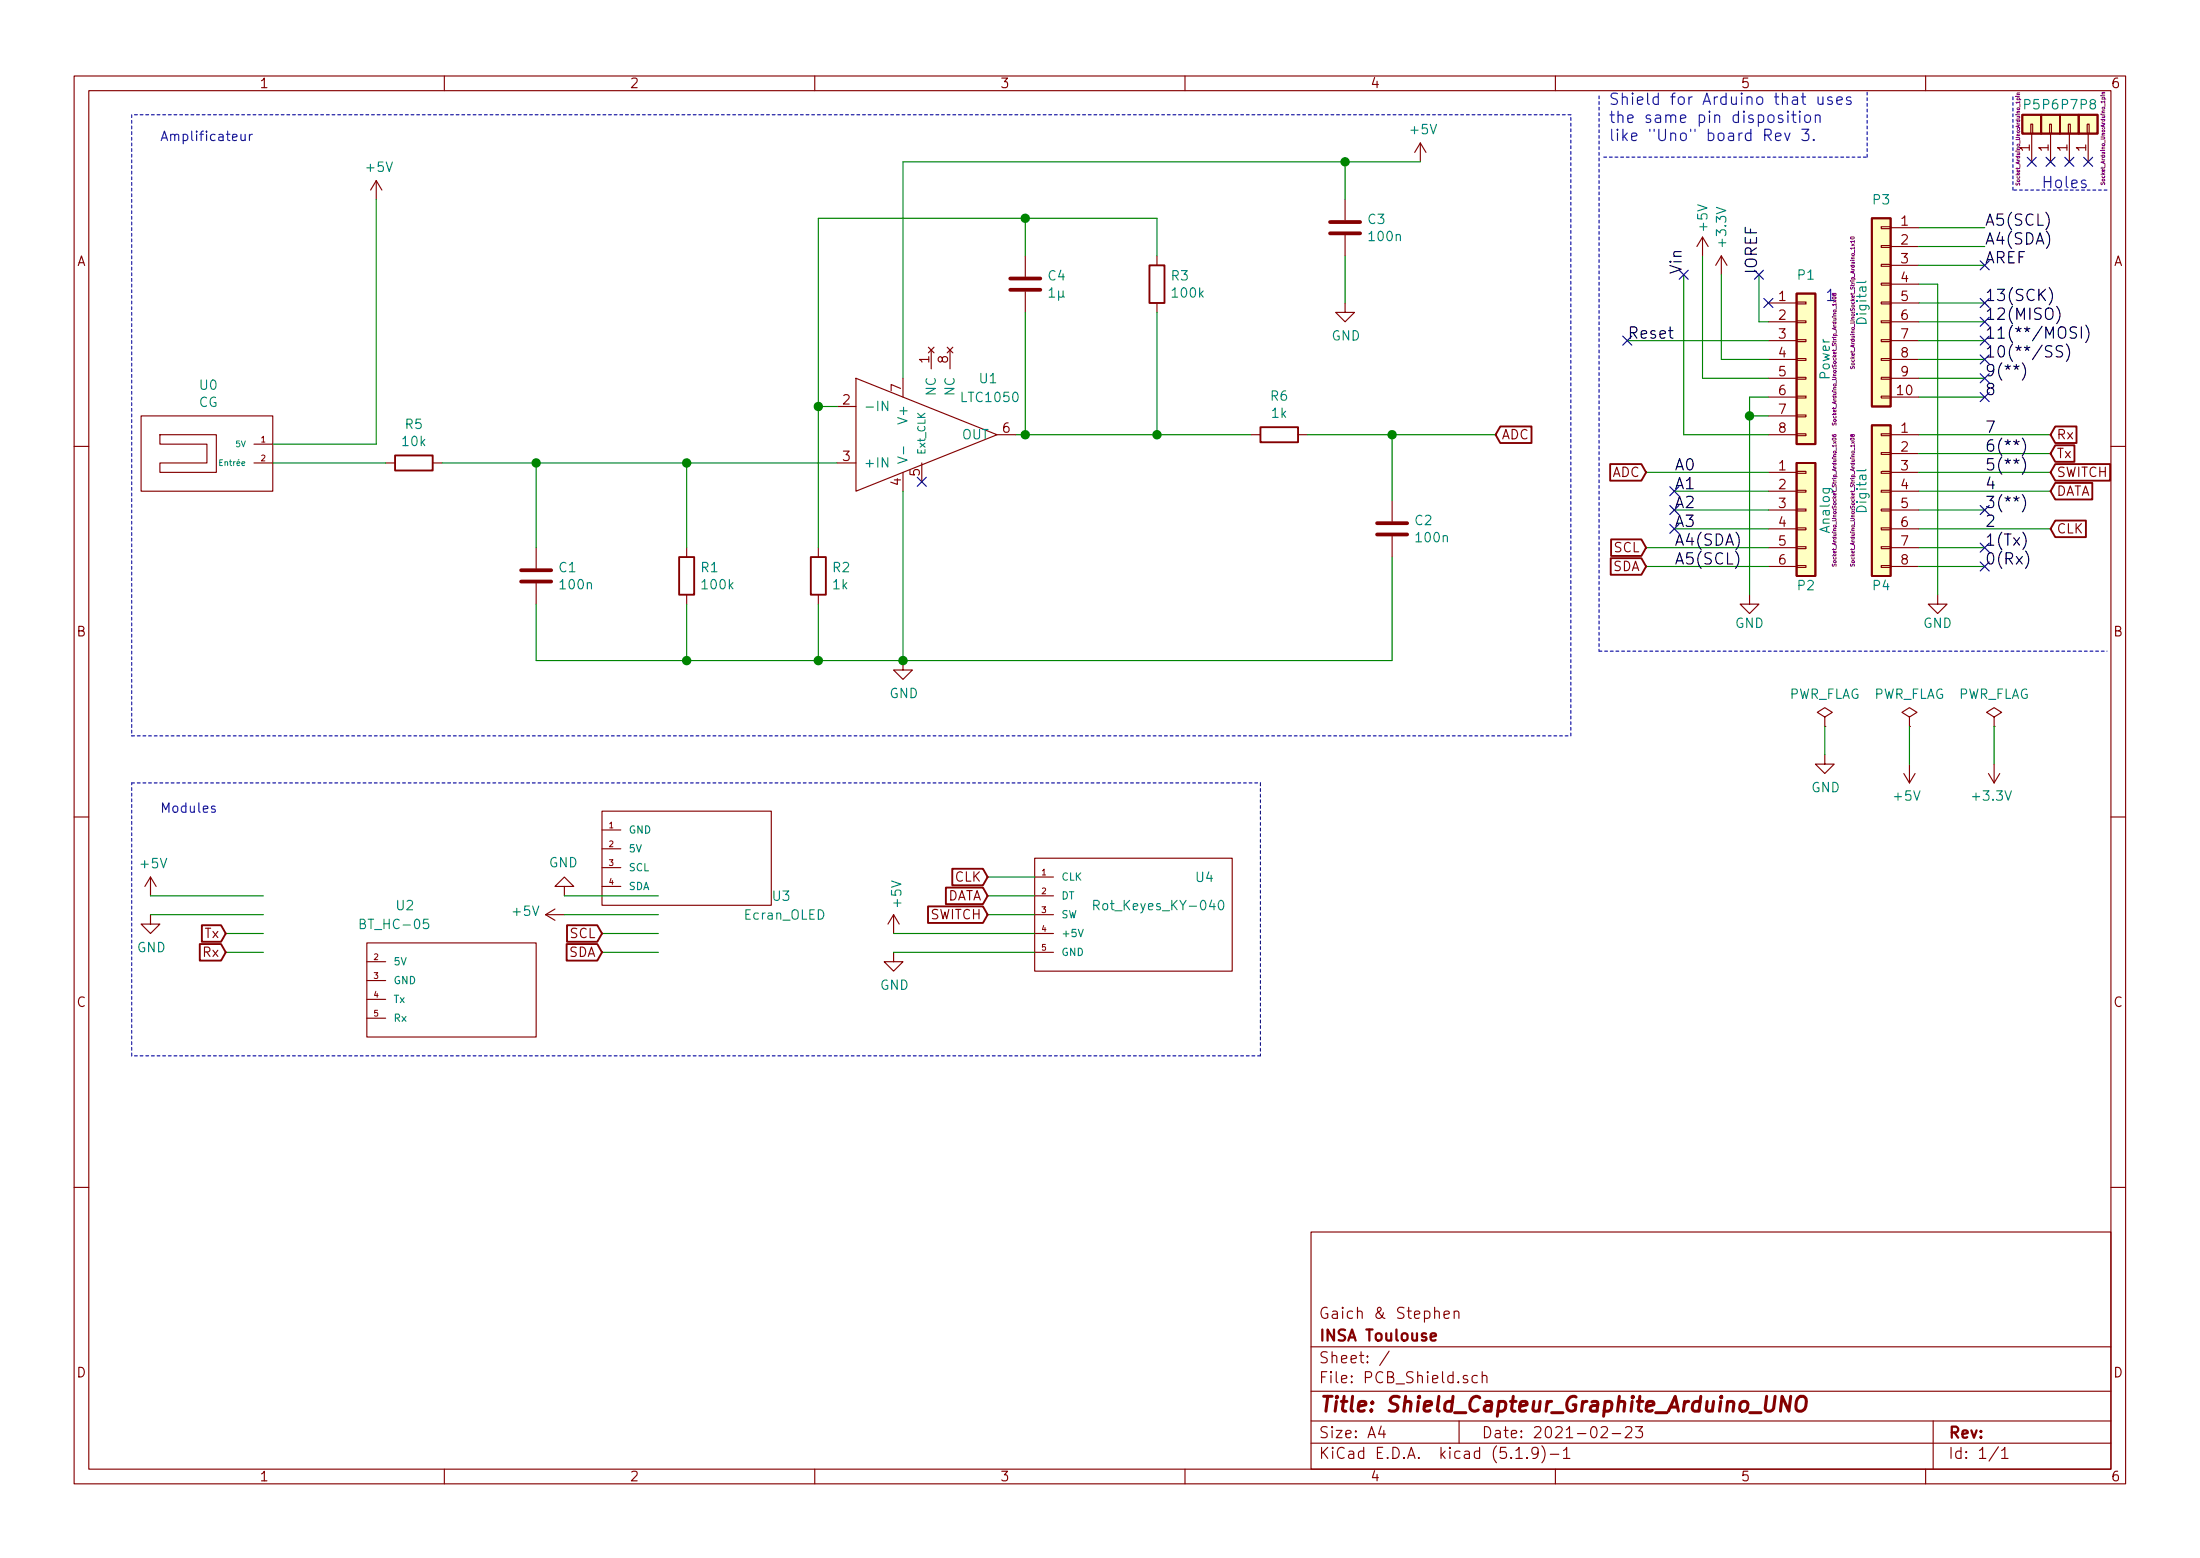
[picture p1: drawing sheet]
EESchema Schematic File Version 4
EELAYER 30 0
EELAYER END
$Descr A4 11693 8268
encoding utf-8
Sheet 1 1
Title "Shield_Capteur_Graphite_Arduino_UNO"
Date "2021-02-23"
Rev ""
Comp "INSA Toulouse"
Comment1 "Gaich & Stephen"
Comment2 ""
Comment3 ""
Comment4 ""
$EndDescr
Text Label 8950 1450 1    60   ~ 0
Vin
Text Label 9350 1450 1    60   ~ 0
IOREF
Text Label 8900 2500 0    60   ~ 0
A0
Text Label 8900 2600 0    60   ~ 0
A1
Text Label 8900 2700 0    60   ~ 0
A2
Text Label 8900 2800 0    60   ~ 0
A3
Text Label 8900 2900 0    60   ~ 0
A4(SDA)
Text Label 8900 3000 0    60   ~ 0
A5(SCL)
Text Label 10550 3000 0    60   ~ 0
0(Rx)
Text Label 10550 2800 0    60   ~ 0
2
Text Label 10550 2900 0    60   ~ 0
1(Tx)
Text Label 10550 2700 0    60   ~ 0
3(**)
Text Label 10550 2600 0    60   ~ 0
4
Text Label 10550 2500 0    60   ~ 0
5(**)
Text Label 10550 2400 0    60   ~ 0
6(**)
Text Label 10550 2300 0    60   ~ 0
7
Text Label 10550 2100 0    60   ~ 0
8
Text Label 10550 2000 0    60   ~ 0
9(**)
Text Label 10550 1900 0    60   ~ 0
10(**/SS)
Text Label 10550 1800 0    60   ~ 0
11(**/MOSI)
Text Label 10550 1700 0    60   ~ 0
12(MISO)
Text Label 10550 1600 0    60   ~ 0
13(SCK)
Text Label 10550 1400 0    60   ~ 0
AREF
NoConn ~ 9400 1600
Text Label 10550 1300 0    60   ~ 0
A4(SDA)
Text Label 10550 1200 0    60   ~ 0
A5(SCL)
Text Notes 10850 1000 0    60   ~ 0
Holes
Text Notes 8550 750  0    60   ~ 0
Shield for Arduino that uses\nthe same pin disposition\nlike "Uno" board Rev 3.
$Comp
L Connector_Generic:Conn_01x08 P1
U 1 1
P 9600 1900
F 0 "P1" H 9600 2350 50  0000 C CNN
F 1 "Power" V 9700 1900 50  0000 C CNN
F 2 "Socket_Arduino_Uno:Socket_Strip_Arduino_1x08" V 9750 1900 20  0000 C CNN
F 3 "" H 9600 1900 50  0000 C CNN
	1    9600 1900
	1    0    0    -1  
$EndComp
Text Label 8650 1800 0    60   ~ 0
Reset
$Comp
L power:+3.3V #PWR01
U 1 1
P 9150 1450
F 0 "#PWR01" H 9150 1300 50  0001 C CNN
F 1 "+3.3V" V 9150 1700 50  0000 C CNN
F 2 "" H 9150 1450 50  0000 C CNN
F 3 "" H 9150 1450 50  0000 C CNN
	1    9150 1450
	1    0    0    -1  
$EndComp
$Comp
L power:+5V #PWR02
U 1 1
P 9050 1350
F 0 "#PWR02" H 9050 1200 50  0001 C CNN
F 1 "+5V" V 9050 1550 50  0000 C CNN
F 2 "" H 9050 1350 50  0000 C CNN
F 3 "" H 9050 1350 50  0000 C CNN
	1    9050 1350
	1    0    0    -1  
$EndComp
$Comp
L power:GND #PWR03
U 1 1
P 9300 3150
F 0 "#PWR03" H 9300 2900 50  0001 C CNN
F 1 "GND" H 9300 3000 50  0000 C CNN
F 2 "" H 9300 3150 50  0000 C CNN
F 3 "" H 9300 3150 50  0000 C CNN
	1    9300 3150
	1    0    0    -1  
$EndComp
$Comp
L power:GND #PWR04
U 1 1
P 10300 3150
F 0 "#PWR04" H 10300 2900 50  0001 C CNN
F 1 "GND" H 10300 3000 50  0000 C CNN
F 2 "" H 10300 3150 50  0000 C CNN
F 3 "" H 10300 3150 50  0000 C CNN
	1    10300 3150
	1    0    0    -1  
$EndComp
$Comp
L Connector_Generic:Conn_01x06 P2
U 1 1
P 9600 2700
F 0 "P2" H 9600 2300 50  0000 C CNN
F 1 "Analog" V 9700 2700 50  0000 C CNN
F 2 "Socket_Arduino_Uno:Socket_Strip_Arduino_1x06" V 9750 2750 20  0000 C CNN
F 3 "" H 9600 2700 50  0000 C CNN
	1    9600 2700
	1    0    0    -1  
$EndComp
$Comp
L Connector_Generic:Conn_01x01 P5
U 1 1
P 10800 650
F 0 "P5" V 10900 650 50  0000 C CNN
F 1 "CONN_01X01" V 10900 650 50  0001 C CNN
F 2 "Socket_Arduino_Uno:Arduino_1pin" H 10721 724 20  0000 C CNN
F 3 "" H 10800 650 50  0000 C CNN
	1    10800 650 
	0    -1   -1   0   
$EndComp
$Comp
L Connector_Generic:Conn_01x01 P6
U 1 1
P 10900 650
F 0 "P6" V 11000 650 50  0000 C CNN
F 1 "CONN_01X01" V 11000 650 50  0001 C CNN
F 2 "Socket_Arduino_Uno:Arduino_1pin" H 10900 650 20  0001 C CNN
F 3 "" H 10900 650 50  0000 C CNN
	1    10900 650 
	0    -1   -1   0   
$EndComp
$Comp
L Connector_Generic:Conn_01x01 P7
U 1 1
P 11000 650
F 0 "P7" V 11100 650 50  0000 C CNN
F 1 "CONN_01X01" V 11100 650 50  0001 C CNN
F 2 "Socket_Arduino_Uno:Arduino_1pin" V 11000 650 20  0001 C CNN
F 3 "" H 11000 650 50  0000 C CNN
	1    11000 650 
	0    -1   -1   0   
$EndComp
$Comp
L Connector_Generic:Conn_01x01 P8
U 1 1
P 11100 650
F 0 "P8" V 11200 650 50  0000 C CNN
F 1 "CONN_01X01" V 11200 650 50  0001 C CNN
F 2 "Socket_Arduino_Uno:Arduino_1pin" H 11024 572 20  0000 C CNN
F 3 "" H 11100 650 50  0000 C CNN
	1    11100 650 
	0    -1   -1   0   
$EndComp
NoConn ~ 10800 850 
NoConn ~ 10900 850 
NoConn ~ 11000 850 
NoConn ~ 11100 850 
$Comp
L Connector_Generic:Conn_01x08 P4
U 1 1
P 10000 2600
F 0 "P4" H 10000 2100 50  0000 C CNN
F 1 "Digital" V 10100 2600 50  0000 C CNN
F 2 "Socket_Arduino_Uno:Socket_Strip_Arduino_1x08" V 10150 2550 20  0000 C CNN
F 3 "" H 10000 2600 50  0000 C CNN
	1    10000 2600
	-1   0    0    -1  
$EndComp
Wire Notes Line
	8525 825  9925 825 
Wire Notes Line
	9925 825  9925 475 
Wire Wire Line
	9350 1450 9350 1700
Wire Wire Line
	9350 1700 9400 1700
Wire Wire Line
	9400 1900 9150 1900
Wire Wire Line
	9400 2000 9050 2000
Wire Wire Line
	9400 2300 8950 2300
Wire Wire Line
	9400 2100 9300 2100
Wire Wire Line
	9400 2200 9300 2200
Connection ~ 9300 2200
Wire Wire Line
	8950 2300 8950 1450
Wire Wire Line
	9050 2000 9050 1350
Wire Wire Line
	9150 1900 9150 1450
Wire Wire Line
	9400 2600 8900 2600
Wire Wire Line
	9400 2700 8900 2700
Wire Wire Line
	9400 2800 8900 2800
$Comp
L Connector_Generic:Conn_01x10 P3
U 1 1
P 10000 1600
F 0 "P3" H 10000 2150 50  0000 C CNN
F 1 "Digital" V 10100 1600 50  0000 C CNN
F 2 "Socket_Arduino_Uno:Socket_Strip_Arduino_1x10" V 10150 1600 20  0000 C CNN
F 3 "" H 10000 1600 50  0000 C CNN
	1    10000 1600
	-1   0    0    -1  
$EndComp
Wire Wire Line
	10200 2100 10550 2100
Wire Wire Line
	10200 2000 10550 2000
Wire Wire Line
	10200 1900 10550 1900
Wire Wire Line
	10200 1800 10550 1800
Wire Wire Line
	10200 1700 10550 1700
Wire Wire Line
	10200 1600 10550 1600
Wire Wire Line
	10200 1400 10550 1400
Wire Wire Line
	10200 1300 10550 1300
Wire Wire Line
	10200 1200 10550 1200
Wire Wire Line
	10200 3000 10550 3000
Wire Wire Line
	10200 2900 10550 2900
Wire Wire Line
	10200 1500 10300 1500
Wire Wire Line
	10300 1500 10300 3150
Wire Wire Line
	9300 2100 9300 2200
Wire Wire Line
	9300 2200 9300 3150
Wire Notes Line
	8500 500  8500 3450
Wire Notes Line
	8500 3450 11200 3450
Wire Wire Line
	9400 1800 8650 1800
Text Notes 9700 1600 0    60   ~ 0
1
Wire Notes Line
	11200 1000 10700 1000
Wire Notes Line
	10700 1000 10700 500 
$Comp
L Device:R R5
U 1 1
P 2200 2450
F 0 "R5" V 1993 2450 50  0000 C CNN
F 1 "10k" V 2084 2450 50  0000 C CNN
F 2 "Resistor_THT:R_Axial_DIN0309_L9.0mm_D3.2mm_P15.24mm_Horizontal" V 2130 2450 50  0001 C CNN
F 3 "~" H 2200 2450 50  0001 C CNN
	1    2200 2450
	0    1    1    0   
$EndComp
$Comp
L Device:C C1
U 1 1
P 2850 3050
F 0 "C1" H 2965 3096 50  0000 L CNN
F 1 "100n" H 2965 3005 50  0000 L CNN
F 2 "Capacitor_THT:C_Axial_L5.1mm_D3.1mm_P7.50mm_Horizontal" H 2888 2900 50  0001 C CNN
F 3 "~" H 2850 3050 50  0001 C CNN
	1    2850 3050
	1    0    0    -1  
$EndComp
$Comp
L Device:R R1
U 1 1
P 3650 3050
F 0 "R1" H 3720 3096 50  0000 L CNN
F 1 "100k" H 3720 3005 50  0000 L CNN
F 2 "Resistor_THT:R_Axial_DIN0207_L6.3mm_D2.5mm_P10.16mm_Horizontal" V 3580 3050 50  0001 C CNN
F 3 "~" H 3650 3050 50  0001 C CNN
	1    3650 3050
	1    0    0    -1  
$EndComp
$Comp
L Device:R R2
U 1 1
P 4350 3050
F 0 "R2" H 4420 3096 50  0000 L CNN
F 1 "1k" H 4420 3005 50  0000 L CNN
F 2 "Resistor_THT:R_Axial_DIN0207_L6.3mm_D2.5mm_P10.16mm_Horizontal" V 4280 3050 50  0001 C CNN
F 3 "~" H 4350 3050 50  0001 C CNN
	1    4350 3050
	1    0    0    -1  
$EndComp
$Comp
L Device:C C4
U 1 1
P 5450 1500
F 0 "C4" H 5565 1546 50  0000 L CNN
F 1 "1µ" H 5565 1455 50  0000 L CNN
F 2 "Capacitor_THT:C_Axial_L5.1mm_D3.1mm_P7.50mm_Horizontal" H 5488 1350 50  0001 C CNN
F 3 "~" H 5450 1500 50  0001 C CNN
	1    5450 1500
	1    0    0    -1  
$EndComp
$Comp
L Device:R R3
U 1 1
P 6150 1500
F 0 "R3" H 6220 1546 50  0000 L CNN
F 1 "100k" H 6220 1455 50  0000 L CNN
F 2 "Resistor_THT:R_Axial_DIN0207_L6.3mm_D2.5mm_P10.16mm_Horizontal" V 6080 1500 50  0001 C CNN
F 3 "~" H 6150 1500 50  0001 C CNN
	1    6150 1500
	1    0    0    -1  
$EndComp
$Comp
L Device:C C3
U 1 1
P 7150 1200
F 0 "C3" H 7265 1246 50  0000 L CNN
F 1 "100n" H 7265 1155 50  0000 L CNN
F 2 "Capacitor_THT:C_Axial_L5.1mm_D3.1mm_P7.50mm_Horizontal" H 7188 1050 50  0001 C CNN
F 3 "~" H 7150 1200 50  0001 C CNN
	1    7150 1200
	1    0    0    -1  
$EndComp
$Comp
L Device:R R6
U 1 1
P 6800 2300
F 0 "R6" V 6593 2300 50  0000 C CNN
F 1 "1k" V 6684 2300 50  0000 C CNN
F 2 "Resistor_THT:R_Axial_DIN0207_L6.3mm_D2.5mm_P10.16mm_Horizontal" V 6730 2300 50  0001 C CNN
F 3 "~" H 6800 2300 50  0001 C CNN
	1    6800 2300
	0    1    1    0   
$EndComp
$Comp
L Device:C C2
U 1 1
P 7400 2800
F 0 "C2" H 7515 2846 50  0000 L CNN
F 1 "100n" H 7515 2755 50  0000 L CNN
F 2 "Capacitor_THT:C_Axial_L5.1mm_D3.1mm_P7.50mm_Horizontal" H 7438 2650 50  0001 C CNN
F 3 "~" H 7400 2800 50  0001 C CNN
	1    7400 2800
	1    0    0    -1  
$EndComp
Wire Wire Line
	5450 1150 5450 1350
Wire Wire Line
	6150 1150 6150 1350
$Comp
L power:GND #PWR0101
U 1 1
P 4800 3500
F 0 "#PWR0101" H 4800 3250 50  0001 C CNN
F 1 "GND" H 4805 3327 50  0000 C CNN
F 2 "" H 4800 3500 50  0001 C CNN
F 3 "" H 4800 3500 50  0001 C CNN
	1    4800 3500
	1    0    0    -1  
$EndComp
Wire Wire Line
	2850 3200 2850 3500
Wire Wire Line
	2850 3500 3650 3500
Wire Wire Line
	3650 3200 3650 3500
Connection ~ 3650 3500
Wire Wire Line
	4350 3200 4350 3500
Wire Wire Line
	4800 3500 7400 3500
Wire Wire Line
	7400 2650 7400 2300
Wire Wire Line
	6150 1650 6150 2300
Connection ~ 6150 2300
Wire Wire Line
	7150 1050 7150 850 
$Comp
L power:GND #PWR0102
U 1 1
P 7150 1600
F 0 "#PWR0102" H 7150 1350 50  0001 C CNN
F 1 "GND" H 7155 1427 50  0000 C CNN
F 2 "" H 7150 1600 50  0001 C CNN
F 3 "" H 7150 1600 50  0001 C CNN
	1    7150 1600
	1    0    0    -1  
$EndComp
Wire Wire Line
	7150 1350 7150 1600
Wire Wire Line
	6150 2300 6650 2300
Text GLabel 7950 2300 2    50   Input ~ 0
ADC
Wire Wire Line
	6950 2300 7400 2300
Connection ~ 7400 2300
Wire Wire Line
	7400 2300 7950 2300
$Comp
L Capteur_Graphite:LTC1050 U1
U 1 1
P 4700 2300
F 0 "U1" H 5200 2600 50  0000 L CNN
F 1 "LTC1050" H 5100 2500 50  0000 L CNN
F 2 "Package_DIP:DIP-8_W7.62mm_LongPads" H 4450 2650 50  0001 C CNN
F 3 "" H 4450 2650 50  0001 C CNN
	1    4700 2300
	1    0    0    -1  
$EndComp
Wire Wire Line
	3650 3500 4350 3500
Connection ~ 4350 3500
Wire Wire Line
	4350 3500 4800 3500
Wire Wire Line
	4800 2000 4800 850 
Connection ~ 7150 850 
Connection ~ 4800 3500
Wire Wire Line
	2350 2450 2850 2450
Wire Wire Line
	4800 2600 4800 3500
Wire Wire Line
	7400 2950 7400 3500
Wire Wire Line
	2850 2450 2850 2900
Connection ~ 2850 2450
Wire Wire Line
	2850 2450 3650 2450
Wire Wire Line
	3650 2450 3650 2900
Wire Wire Line
	3650 2450 4450 2450
Connection ~ 3650 2450
Wire Wire Line
	4350 2900 4350 2150
Wire Wire Line
	4350 2150 4450 2150
Connection ~ 4350 2150
Wire Wire Line
	4350 2150 4350 1150
Wire Wire Line
	5450 1650 5450 2300
Wire Wire Line
	5450 2300 6150 2300
Wire Wire Line
	4350 1150 5450 1150
Connection ~ 5450 1150
Wire Wire Line
	5450 1150 6150 1150
Wire Wire Line
	5400 2300 5450 2300
Connection ~ 5450 2300
Text GLabel 8750 2500 0    50   Input ~ 0
ADC
Wire Wire Line
	8750 2500 9400 2500
$Comp
L power:PWR_FLAG #FLG0101
U 1 1
P 10150 3850
F 0 "#FLG0101" H 10150 3925 50  0001 C CNN
F 1 "PWR_FLAG" H 10150 4023 50  0000 C CNN
F 2 "" H 10150 3850 50  0001 C CNN
F 3 "~" H 10150 3850 50  0001 C CNN
	1    10150 3850
	1    0    0    -1  
$EndComp
$Comp
L power:PWR_FLAG #FLG0102
U 1 1
P 9700 3850
F 0 "#FLG0102" H 9700 3925 50  0001 C CNN
F 1 "PWR_FLAG" H 9700 4023 50  0000 C CNN
F 2 "" H 9700 3850 50  0001 C CNN
F 3 "~" H 9700 3850 50  0001 C CNN
	1    9700 3850
	1    0    0    -1  
$EndComp
$Comp
L power:PWR_FLAG #FLG0103
U 1 1
P 10600 3850
F 0 "#FLG0103" H 10600 3925 50  0001 C CNN
F 1 "PWR_FLAG" H 10600 4023 50  0000 C CNN
F 2 "" H 10600 3850 50  0001 C CNN
F 3 "~" H 10600 3850 50  0001 C CNN
	1    10600 3850
	1    0    0    -1  
$EndComp
$Comp
L power:GND #PWR0103
U 1 1
P 9700 4000
F 0 "#PWR0103" H 9700 3750 50  0001 C CNN
F 1 "GND" H 9705 3827 50  0000 C CNN
F 2 "" H 9700 4000 50  0001 C CNN
F 3 "" H 9700 4000 50  0001 C CNN
	1    9700 4000
	1    0    0    -1  
$EndComp
Wire Wire Line
	9700 4000 9700 3850
$Comp
L power:+3.3V #PWR0104
U 1 1
P 10600 4050
F 0 "#PWR0104" H 10600 3900 50  0001 C CNN
F 1 "+3.3V" H 10615 4223 50  0000 C CNN
F 2 "" H 10600 4050 50  0001 C CNN
F 3 "" H 10600 4050 50  0001 C CNN
	1    10600 4050
	-1   0    0    1   
$EndComp
Wire Wire Line
	10600 4050 10600 3850
$Comp
L power:+5V #PWR0105
U 1 1
P 10150 4050
F 0 "#PWR0105" H 10150 3900 50  0001 C CNN
F 1 "+5V" H 10165 4223 50  0000 C CNN
F 2 "" H 10150 4050 50  0001 C CNN
F 3 "" H 10150 4050 50  0001 C CNN
	1    10150 4050
	-1   0    0    1   
$EndComp
Wire Wire Line
	10150 4050 10150 3850
$Comp
L power:+5V #PWR0106
U 1 1
P 7550 850
F 0 "#PWR0106" H 7550 700 50  0001 C CNN
F 1 "+5V" H 7565 1023 50  0000 C CNN
F 2 "" H 7550 850 50  0001 C CNN
F 3 "" H 7550 850 50  0001 C CNN
	1    7550 850 
	1    0    0    -1  
$EndComp
Wire Wire Line
	7150 850  7550 850 
Wire Wire Line
	1450 2350 2000 2350
Wire Wire Line
	4800 850  7150 850 
$Comp
L power:+5V #PWR0107
U 1 1
P 2000 1050
F 0 "#PWR0107" H 2000 900 50  0001 C CNN
F 1 "+5V" H 2015 1223 50  0000 C CNN
F 2 "" H 2000 1050 50  0001 C CNN
F 3 "" H 2000 1050 50  0001 C CNN
	1    2000 1050
	1    0    0    -1  
$EndComp
Wire Wire Line
	2000 1050 2000 2350
Wire Notes Line
	700  600  700  3900
Wire Notes Line
	700  3900 8350 3900
Wire Notes Line
	8350 600  700  600 
Text Notes 850  750  0    50   ~ 0
Amplificateur
$Comp
L power:+5V #PWR0108
U 1 1
P 800 4750
F 0 "#PWR0108" H 800 4600 50  0001 C CNN
F 1 "+5V" H 815 4923 50  0000 C CNN
F 2 "" H 800 4750 50  0001 C CNN
F 3 "" H 800 4750 50  0001 C CNN
	1    800  4750
	1    0    0    -1  
$EndComp
$Comp
L power:GND #PWR0109
U 1 1
P 800 4850
F 0 "#PWR0109" H 800 4600 50  0001 C CNN
F 1 "GND" H 805 4677 50  0000 C CNN
F 2 "" H 800 4850 50  0001 C CNN
F 3 "" H 800 4850 50  0001 C CNN
	1    800  4850
	1    0    0    -1  
$EndComp
Text GLabel 1200 4950 0    50   Input ~ 0
Tx
Text GLabel 1200 5050 0    50   Input ~ 0
Rx
Wire Wire Line
	800  4750 1400 4750
Wire Wire Line
	800  4850 1400 4850
Wire Wire Line
	1200 4950 1400 4950
Wire Wire Line
	1200 5050 1400 5050
$Comp
L Capteur_Graphite:HC-05 U2
U 1 1
P 1600 4900
F 0 "U2" H 2100 5000 50  0000 L CNN
F 1 "BT_HC-05" H 1900 4900 50  0000 L CNN
F 2 "Capteur_Graphite:Bluetooth_HC-05" H 1350 5150 50  0001 C CNN
F 3 "" H 1350 5150 50  0001 C CNN
	1    1600 4900
	1    0    0    -1  
$EndComp
$Comp
L Capteur_Graphite:Ecran U3
U 1 1
P 3650 4550
F 0 "U3" H 4100 4350 50  0000 L CNN
F 1 "Ecran_OLED" H 3950 4250 50  0000 L CNN
F 2 "Capteur_Graphite:Ecran_OLED" H 4200 4300 50  0001 C CNN
F 3 "" H 4200 4300 50  0001 C CNN
	1    3650 4550
	1    0    0    -1  
$EndComp
$Comp
L power:GND #PWR0110
U 1 1
P 3000 4750
F 0 "#PWR0110" H 3000 4500 50  0001 C CNN
F 1 "GND" H 3005 4577 50  0000 C CNN
F 2 "" H 3000 4750 50  0001 C CNN
F 3 "" H 3000 4750 50  0001 C CNN
	1    3000 4750
	-1   0    0    1   
$EndComp
Wire Wire Line
	3000 4750 3500 4750
$Comp
L power:+5V #PWR0111
U 1 1
P 3000 4850
F 0 "#PWR0111" H 3000 4700 50  0001 C CNN
F 1 "+5V" V 3015 4978 50  0000 L CNN
F 2 "" H 3000 4850 50  0001 C CNN
F 3 "" H 3000 4850 50  0001 C CNN
	1    3000 4850
	0    -1   -1   0   
$EndComp
Wire Wire Line
	3000 4850 3500 4850
Text GLabel 3200 4950 0    50   Input ~ 0
SCL
Wire Wire Line
	3200 4950 3500 4950
Text GLabel 3200 5050 0    50   Input ~ 0
SDA
Wire Wire Line
	3200 5050 3500 5050
$Comp
L Capteur_Graphite:Encodeur_Rotatoire U4
U 1 1
P 5800 4550
F 0 "U4" H 6350 4450 50  0000 L CNN
F 1 "Rot_Keyes_KY-040" H 5800 4300 50  0000 L CNN
F 2 "Capteur_Graphite:Rot_Keyes_ky-040" H 6200 4350 50  0001 C CNN
F 3 "" H 6200 4350 50  0001 C CNN
	1    5800 4550
	1    0    0    -1  
$EndComp
Text GLabel 5250 4650 0    50   Input ~ 0
CLK
Wire Wire Line
	5250 4650 5500 4650
Text GLabel 5250 4750 0    50   Input ~ 0
DATA
Text GLabel 5250 4850 0    50   Input ~ 0
SWITCH
Wire Wire Line
	5250 4850 5500 4850
Wire Wire Line
	5250 4750 5500 4750
$Comp
L power:+5V #PWR0112
U 1 1
P 4750 4950
F 0 "#PWR0112" H 4750 4800 50  0001 C CNN
F 1 "+5V" V 4765 5078 50  0000 L CNN
F 2 "" H 4750 4950 50  0001 C CNN
F 3 "" H 4750 4950 50  0001 C CNN
	1    4750 4950
	1    0    0    -1  
$EndComp
Wire Wire Line
	4750 4950 5500 4950
$Comp
L power:GND #PWR0113
U 1 1
P 4750 5050
F 0 "#PWR0113" H 4750 4800 50  0001 C CNN
F 1 "GND" H 4755 4877 50  0000 C CNN
F 2 "" H 4750 5050 50  0001 C CNN
F 3 "" H 4750 5050 50  0001 C CNN
	1    4750 5050
	1    0    0    -1  
$EndComp
Wire Wire Line
	4750 5050 5500 5050
Text GLabel 8750 2900 0    50   Input ~ 0
SCL
Text GLabel 8750 3000 0    50   Input ~ 0
SDA
Wire Wire Line
	8750 2900 9400 2900
Wire Wire Line
	8750 3000 9400 3000
Wire Notes Line
	8350 3900 8350 600 
Wire Notes Line
	700  4150 6700 4150
Wire Notes Line
	6700 4150 6700 5600
Wire Notes Line
	6700 5600 700  5600
Wire Notes Line
	700  5600 700  4150
Text Notes 850  4400 0    50   ~ 0
Modules\n\n
Text GLabel 10900 2400 2    50   Input ~ 0
Tx
Wire Wire Line
	10200 2700 10550 2700
Text GLabel 10900 2800 2    50   Input ~ 0
CLK
Wire Wire Line
	10200 2800 10900 2800
Text GLabel 10900 2600 2    50   Input ~ 0
DATA
Wire Wire Line
	10200 2600 10900 2600
Text GLabel 10900 2500 2    50   Input ~ 0
SWITCH
Wire Wire Line
	10200 2500 10900 2500
Wire Wire Line
	10200 2400 10900 2400
Text GLabel 10900 2300 2    50   Input ~ 0
Rx
Wire Wire Line
	10200 2300 10900 2300
NoConn ~ 8900 2600
NoConn ~ 8900 2700
NoConn ~ 8900 2800
NoConn ~ 8950 1450
NoConn ~ 8650 1800
NoConn ~ 9350 1450
NoConn ~ 10550 1600
NoConn ~ 10550 1700
NoConn ~ 10550 1800
NoConn ~ 10550 1900
NoConn ~ 10550 2000
NoConn ~ 10550 2100
NoConn ~ 10550 2700
NoConn ~ 10550 3000
NoConn ~ 4900 2550
NoConn ~ 10550 1400
NoConn ~ 10550 2900
$Comp
L Capteur_Graphite:CG U0
U 1 1
P 1100 2400
F 0 "U0" H 1108 2765 50  0000 C CNN
F 1 "CG" H 1108 2674 50  0000 C CNN
F 2 "Capteur_Graphite:CG" H 850 2550 50  0001 C CNN
F 3 "" H 850 2550 50  0001 C CNN
	1    1100 2400
	1    0    0    -1  
$EndComp
Wire Wire Line
	2050 2450 1450 2450
$EndSCHEMATC
